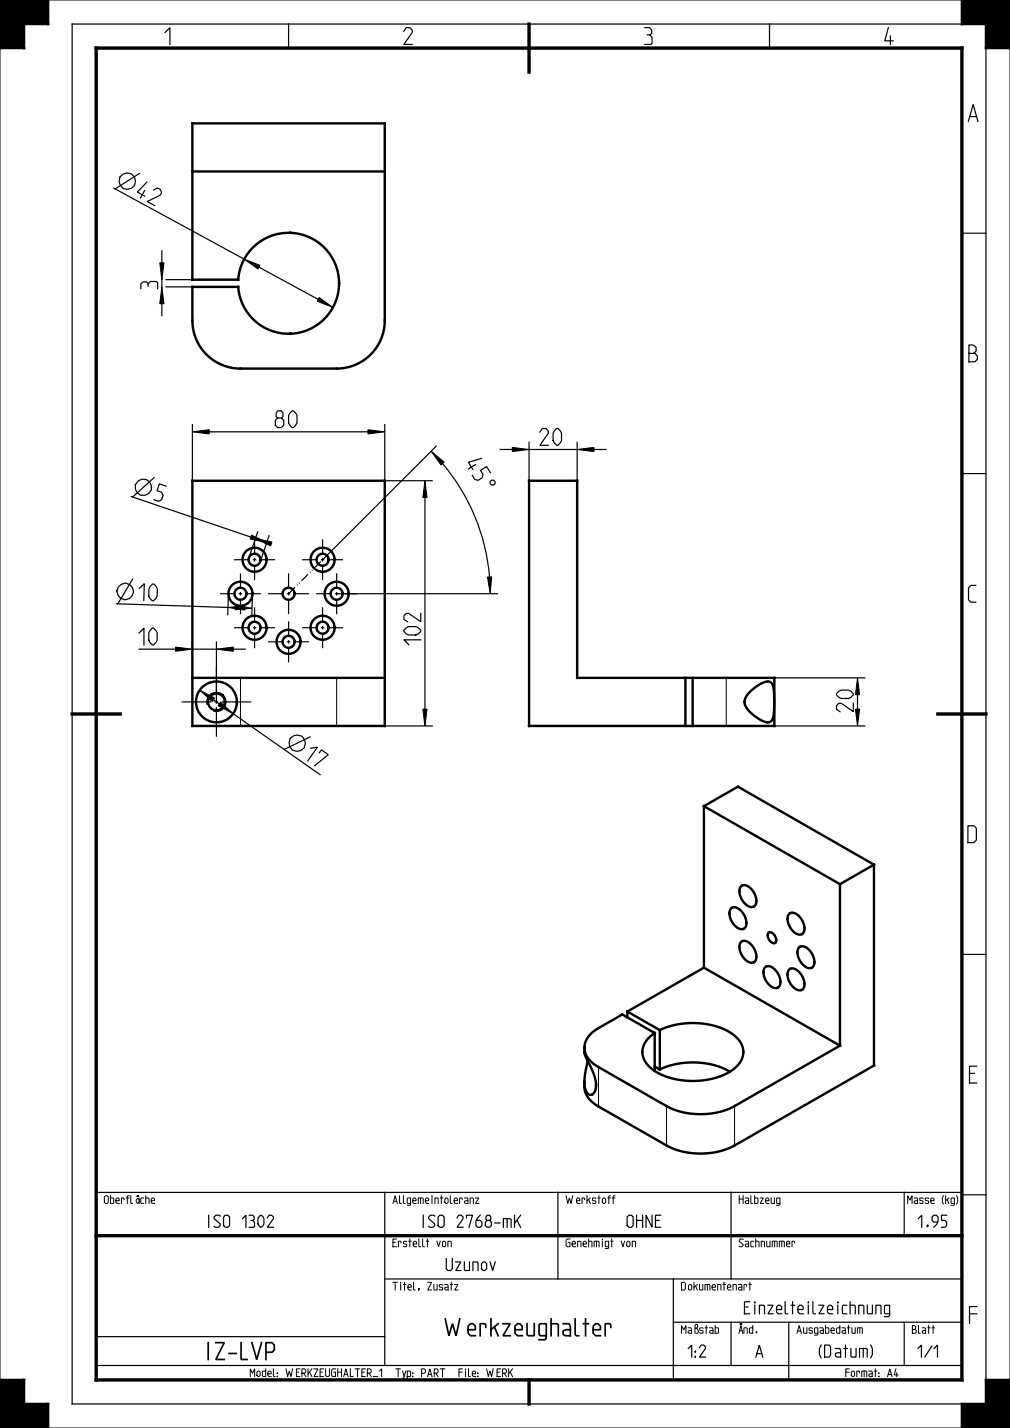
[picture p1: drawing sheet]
<svg xmlns="http://www.w3.org/2000/svg" width="210mm" height="297mm" viewBox="0 0 210 297" stroke-linecap="round" stroke-linejoin="round" font-family="sans-serif">
<path d="M0 0h10v5h-5v5h-5zM200 0h10v10h-5v-5h-5zM88.4 100l.4 3.5h-.9zM36.5 134.6l3.5 .4-3.5 .5zM45 135l3.5-.4v.9zM87.9 147.5h.9l-.4 3.5zM0 287h5v5h5v5h-10zM205 287h5v10h-10v-5h5z" fill="#000"/>
<path d="M0 0h10v5h-5v5h-5zM0 10v277M10 0h190M200 0h10v10h-5v-5h-5zM210 10v277M88.4 100l.4 3.5h-.9zM36.5 134.6l3.5 .4-3.5 .5zM45 135l3.5-.4v.9zM87.9 147.5h.9l-.4 3.5zM0 287h5v5h5v5h-10zM10 297h190M205 287h5v10h-10v-5h5z" fill="none" stroke="#000" stroke-width=".21"/>
<path d="M0 0h10v5h-5v5h-5zM200 0h10v10h-5v-5h-5zM0 287h5v5h5v5h-10zM205 287h5v10h-10v-5h5z" fill="none" stroke="#000" stroke-width=".5"/>
<path d="M20 10h180v277h-180zM110 5v10M15 148.5h10M195 148.5h10M20 257h180M110 287v5" fill="none" stroke="#000" stroke-width=".7"/>
<path d="M60 123.5l7.1-7.1" fill="none" stroke="#000" stroke-width=".25" stroke-dasharray="1.9 .6 .2 .4 .2 .6" stroke-linecap="butt"/>
<g fill="none" stroke="#000" stroke-width=".25">
<path d="M60 5v5M160 5v5M200 5h-185v287h185M205 10v277M200 48.5h5M80.1 100h9.8M200 98.5h5M88.4 103.5v44M28.9 135h7.6M40 133.5v12.4M40 135h5M45 133.5v12.4"/>
<path d="M48.5 135h2.5M80.1 151h9.8M200 198.5h5M20 257h180M20 248h180v39h-180zM80 248v36M116 248v18M152 248v18M188 248v9M200 248.5h5M20 278h60M80 266h120"/>
<path d="M140 275h60M140 266v21M152 275v9M164 275v12M188 275v9M20 284h180"/>
</g>
<!-- layer: 01_ACHSEN -->
<g fill="none" stroke="#000" stroke-width=".25">
<path d="M48.7 116.4h3.1M50 119.2v3.2M52.6 116.4h.7M52.9 112.2v3.1M52.9 116.1v.7M52.9 117.5v3.2M54 116.4h3.2M60 119.2v3.2M62.8 116.4h3.2M66.7 116.4h.7M67.1 112.2v3.1M67.1 116.1v.7"/>
<path d="M67.1 117.5v3.2M68.2 116.4h3.1M70 119.2v3.2M45 138.7v6.2M45.8 123.5h3.1M48.7 130.6h3.1M49.6 123.5h.8M50 123.1v.7M50 124.6v3.1M51.1 123.5h3.2M52.6 130.6h.7M52.9 126.3v3.2"/>
<path d="M52.9 130.2v.7M52.9 131.6v3.2M54 130.6h3.2M55.8 133.5h3.1M55.8 123.5h3.1M59.6 133.5h.8M59.6 123.5h.8M60 123.1v.7M60 124.6v3.1M60 129.2v3.2M60 133.1v.7M60 134.6v3.1"/>
<path d="M61.1 133.5h3.2M61.1 123.5h3.2M62.8 130.6h3.2M65.8 123.5h3.1M66.7 130.6h.7M67.1 126.3v3.2M67.1 130.2v.7M67.1 131.6v3.2M68.2 130.6h3.1M69.6 123.5h.8M70 123.1v.7M70 124.6v3.1"/>
<path d="M71.1 123.5h3.2M37.8 146h6.1M43.1 146.5a2 2 0 0 1 1.7-2.5 2 2 0 0 1 2.2 2.2 2 2 0 0 1-2.5 1.7M44.6 146h.8M45 145.6v.7M45 147.1v6.1M46.1 146h6.2"/>
</g>
<g fill="none" stroke="#000" stroke-width=".5">
<path d="M152 188.9l.6-.2 .6 .1 .7 .5 .7 .7 .4 1 .2 .9-.1 .8-.4 .4-.5 .2-.7-.2-.6-.5-.6-.7-.6-1.7v-.7zM154.1 184.3l.5-.2 .7 .1 .7 .5 .6 .7 .5 1 .2 .9-.1 .8-.4 .4-.5 .2-.7-.2-.6-.5-.6-.7-.6-1.7v-.7zM154.1 195.9l.5-.2 .7 .1 .7 .5 .6 .7 .5 1 .2 .9-.1 .7-.4 .5-.5 .1-.7-.1-.6-.5-.6-.7-.6-1.7v-.7zM159.8 194h.6l.7 .6 .3 .9-.3 .6h-.5l-.7-.6-.3-.8zM164.1 190.1l.5-.3 .7 .2 .7 .4 .6 .8 .5 1 .2 .8-.1 .8-.4 .5-.5 .1-.7-.2-.6-.4-.6-.8-.6-1.6v-.8zM166.2 197l.5-.2 .7 .1 .7 .5 .6 .8 .5 .9 .1 .9-.1 .8-.4 .4-.5 .2-.6-.2-.6-.4-.6-.8-.7-1.6 .1-.8zM159.1 201.2l.5-.3 .7 .2 .7 .5 .6 .7 .5 1 .2 .8-.1 .8-.4 .5-.5 .1-.7-.2-.6-.4-.6-.7-.6-1.7v-.8zM164.1 201.6l.5-.2 .7 .1 .7 .5 .6 .8 .5 .9 .2 .9-.1 .8-.4 .4-.5 .2-.7-.2-.6-.4-.6-.8-.6-1.6v-.8z"/>
<circle cx="52.9" cy="116.4" r="2.5"/>
<circle cx="52.9" cy="116.4" r="1.25"/>
<circle cx="67.1" cy="116.4" r="2.5"/>
<circle cx="67.1" cy="116.4" r="1.25"/>
<circle cx="50" cy="123.5" r="2.5"/>
<circle cx="50" cy="123.5" r="1.25"/>
<circle cx="52.9" cy="130.6" r="2.5"/>
<circle cx="52.9" cy="130.6" r="1.25"/>
<circle cx="60" cy="133.5" r="2.5"/>
<circle cx="60" cy="123.5" r="1.25"/>
<circle cx="60" cy="133.5" r="1.25"/>
<circle cx="67.1" cy="130.6" r="2.5"/>
<circle cx="67.1" cy="130.6" r="1.25"/>
<circle cx="70" cy="123.5" r="2.5"/>
<circle cx="70" cy="123.5" r="1.25"/>
<circle cx="45" cy="146" r="1.75"/>
</g>
<!-- layer: 02_ALLE_KE -->
<g fill="none" stroke="#000" stroke-width=".5">
<path d="M40 25.7h40v41a10 10 0 0 1-10 10h-20a10 10 0 0 1-10-10v-7h9.5a10.5 10.5 0 0 0 16 8.2 10.5 10.5 0 0 0 0-17.9 10.5 10.5 0 0 0-16 8.2h-9.5zM40 35.7h40M40 100h40v51h-40zM110 100h10v41h41v10h-51zM40 141h40M142.5 141v10M144 141v10M155.9 143.9l1.5-1.2 1.4-.8 1-.2 .7 .5 .4 1.5 .1 3.7-.3 1.8-.5 .9-.8 .1-1.3-.5-1.6-1.1-1.2-1.3-.4-.9-.1-.8 .4-.8zM146.4 167.7l7-4.1 28.3 16.2M146.4 167.7v33.6M146.4 167.7l28.2 16.2M181.7 179.8v41.8l-29 16.6a15.7 15.7 0 0 1-14.1 0l-15.1-8.7-1.1-1-.6-1.1-.3-1v-1.4"/>
<path d="M181.7 179.8l-7.1 4.1M174.6 183.9v33.6M121.5 217.9l.1 1.5 1.7 3.6 .6 1.9-.1 1.6-.2 .6-.4 .5-.6 .1-.6-.5-.4-.9-.1-1.3M130.4 210.4v1.2M130.4 210.4l6.8 3.8M136.1 214.9l-6.7-3.9-5.2 2.9-1.1 .8-1.2 1.5-.3 .9-.1 .8M136.1 214.9v7.8M137.2 214.2a16.1 16.1 0 0 1 15.3 1 4.1 4.1 0 0 1 0 7.2 15.8 15.8 0 0 1-16.9 0 4 4 0 0 1-1.6-5.4l.9-1.1 1.2-1M137.2 214.2v8.2M146.4 201.3l-16 9.1M146.4 201.3l28.2 16.2M174.6 217.5l-21.9 12.6a15.7 15.7 0 0 1-14.1 0l-14.9-8.6-.9-.8-.7-.9-.5-1-.1-.9"/>
<path d="M122.2 220.7l-.5 2.7-.2 1.6M136.1 221.8l1.1 .6M137.2 222.4a16.5 16.5 0 0 1 14.6 .5"/>
<circle cx="45" cy="146" r="4.3"/>
</g>
<path d="M50 141v10M70 141v10M151 141v10M124.4 221.9v8.2M138.6 230.1v8.1M152.7 230.1v8.1" fill="none" stroke="#000" stroke-width=".21"/>
<!-- layer: 04_ZCHNBEMASSUNG -->
<g fill="#000">
<path d="M33.7 59.7l.4 3.5h-.9zM33.2 54.7h.9l-.4 3.5zM50.8 53.9l3.3 1.3-.5 .8zM66.4 61.9l2.8 2-3.3-1.3zM40 89.8l3.5-.4v.8zM76.5 89.4l3.5 .4-3.5 .4zM89.7 93.8l2.6 2.3-.6 .6zM106.5 93l3.5 .5-3.5 .4zM120 93.5l3.5-.5v.9zM53.1 112l3.5 .7-.3 .9zM52.3 111.3l3.2 1.5-3.5-.7zM47.4 126.3l3.5-.3v.9z"/>
<path d="M48.9 126l3.5 .5-3.5 .3zM101.3 120h.9l-.3 3.5zM41.5 143.5l3.1 1.7-.5 .7zM45.9 146.1l2.6 2.3-3.1-1.6zM178.3 141l.4 3.5h-.8zM177.9 147.5h.8l-.4 3.5z"/>
</g>
<g fill="none" stroke="#000" stroke-width=".21">
<path d="M33.2 54.7h.9l-.4 3.5zM33.7 59.7l.4 3.5h-.9zM50.8 53.9l3.3 1.3-.5 .8zM66.4 61.9l2.8 2-3.3-1.3zM40 89.8l3.5-.4v.8zM76.5 89.4l3.5 .4-3.5 .4zM89.7 93.8l2.6 2.3-.6 .6zM106.5 93l3.5 .5-3.5 .4zM120 93.5l3.5-.5v.9zM52.3 111.3l3.2 1.5-3.5-.7zM53.1 112l3.5 .7-.3 .9zM47.4 126.3l3.5-.3v.9z"/>
<path d="M48.9 126l3.5 .5-3.5 .3zM101.3 120h.9l-.3 3.5zM41.5 143.5l3.1 1.7-.5 .7zM45.9 146.1l2.6 2.3-3.1-1.6zM177.9 147.5h.8l-.4 3.5zM178.3 141l.4 3.5h-.8z"/>
</g>
<g fill="none" stroke="#000" stroke-width=".25">
<path d="M23.7 39.1l27.1 14.8M29 36.1l-5.1 3.2M33.7 52.2v2.5M34.5 59.7h5.4M34.5 58.2h8.4M53.9 55.6l12.2 6.7M33.7 63.2v2.5M32 99.3l-4.4 4.1M40 88.3v11.6M43.5 89.8h33M80 88.3v11.6M90.7 92.8l-23.6 23.6"/>
<path d="M92 96.4a41.9 41.9 0 0 1 9.8 23.6M104 93.5h2.5M110 92v7.9M110 93.5h10M120 92v21.9M123.5 93.5h2.5M27.3 103.3l24.9 8.4M53.6 110.6l-1.8 5.4M55.9 111.4l-1.8 5.4M24.2 125.6l23.2 .7M27.6 120.4l-3.1 5.2M47.5 123.5l-.1 4.3"/>
<path d="M52.5 123.6l-.1 4.4M70.1 123.5h33.3M44.4 145.6l1.2 .8M48.5 148.4l18.1 12.7M49.3 146l-.2 1-.7 1.5M64.5 153.3l-5.4 2.6M142.6 151h37.2M142.6 141h37.2"/>
<circle cx="26.4" cy="37.7" r="1.72"/>
<circle cx="29.8" cy="101.3" r="1.72"/>
<circle cx="26" cy="123" r="1.72"/>
<circle cx="61.8" cy="154.5" r="1.72"/>
</g>
<text font-size="4.8" x="99.5" y="101" transform="rotate(58 99.5 101)">°</text>
<g font-size="4.6">
<text x="33.6" y="9.3">1</text>
<text x="83.6" y="9.3">2</text>
<text x="133.6" y="9.3">3</text>
<text x="183.6" y="9.3">4</text>
<text x="201.1" y="25.3">A</text>
<text x="32.8" y="60" transform="rotate(-90 32.8 60)">3</text>
<text x="201.1" y="75.3">B</text>
<text x="57.3" y="88.9">80</text>
<text x="112.3" y="92.6">20</text>
<text x="96.8" y="96.5" transform="rotate(58 96.8 96.5)">45°</text>
<text x="32" y="103.9" transform="rotate(19 32 103.9)">5</text>
<text x="28.9" y="124.9" transform="rotate(2 28.9 124.9)">10</text>
<text x="201.1" y="125.3">C</text>
<text x="28.9" y="134.1">10</text>
<text x="87.5" y="134.1" transform="rotate(-90 87.5 134.1)">102</text>
<text x="177.4" y="148" transform="rotate(-90 177.4 148)">20</text>
<text x="201.1" y="175.3">D</text>
<text x="201.1" y="225.3">E</text>
<text x="201.1" y="275.3">F</text>
<text x="90.9" y="277.8">Werkzeughalter</text>
<text x="41.8" y="282.8">IZ-LVP</text>
</g>
<g font-size="4.5">
<text x="28.2" y="40.6" transform="rotate(29 28.2 40.6)">42</text>
<text x="63.2" y="157.7" transform="rotate(35 63.2 157.7)">17</text>
</g>
<g font-size="3.3">
<text x="42.2" y="255.3">ISO 1302</text>
<text x="87.3" y="255.3">ISO 2768-mK</text>
<text x="130.1" y="255.3">OHNE</text>
<text x="190.1" y="255.3">1.95</text>
<text x="92.1" y="264.3">Uzunov</text>
<text x="151.5" y="273.3">Einzelteilzeichnung</text>
<text x="142.1" y="282.3">1:2</text>
<text x="157" y="282.3">A</text>
<text x="169.2" y="282.3">(Datum)</text>
<text x="190.4" y="282.3">1/1</text>
</g>
<g font-size="2.1">
<text x="21.4" y="250.3">Oberfläche</text>
<text x="81.4" y="250.3">Allgemeintoleranz</text>
<text x="117.4" y="250.3">Werkstoff</text>
<text x="153.4" y="250.3">Halbzeug</text>
<text x="187.8" y="250.3">Masse (kg)</text>
<text x="81.4" y="259.3">Erstellt von</text>
<text x="117.4" y="259.3">Genehmigt von</text>
<text x="153.4" y="259.3">Sachnummer</text>
<text x="81.4" y="268.3">Titel, Zusatz</text>
<text x="141.4" y="268.3">Dokumentenart</text>
<text x="141.4" y="277.3">Maßstab</text>
<text x="153.4" y="277.3">Änd.</text>
<text x="165.4" y="277.3">Ausgabedatum</text>
<text x="189.4" y="277.3">Blatt</text>
<text x="51.2" y="286.3">Model: WERKZEUGHALTER_1</text>
<text x="81.9" y="286.3">Typ: PART</text>
<text x="94.6" y="286.3">File: WERK</text>
<text x="175.1" y="286.3">Format: A4</text>
</g>
</svg>
